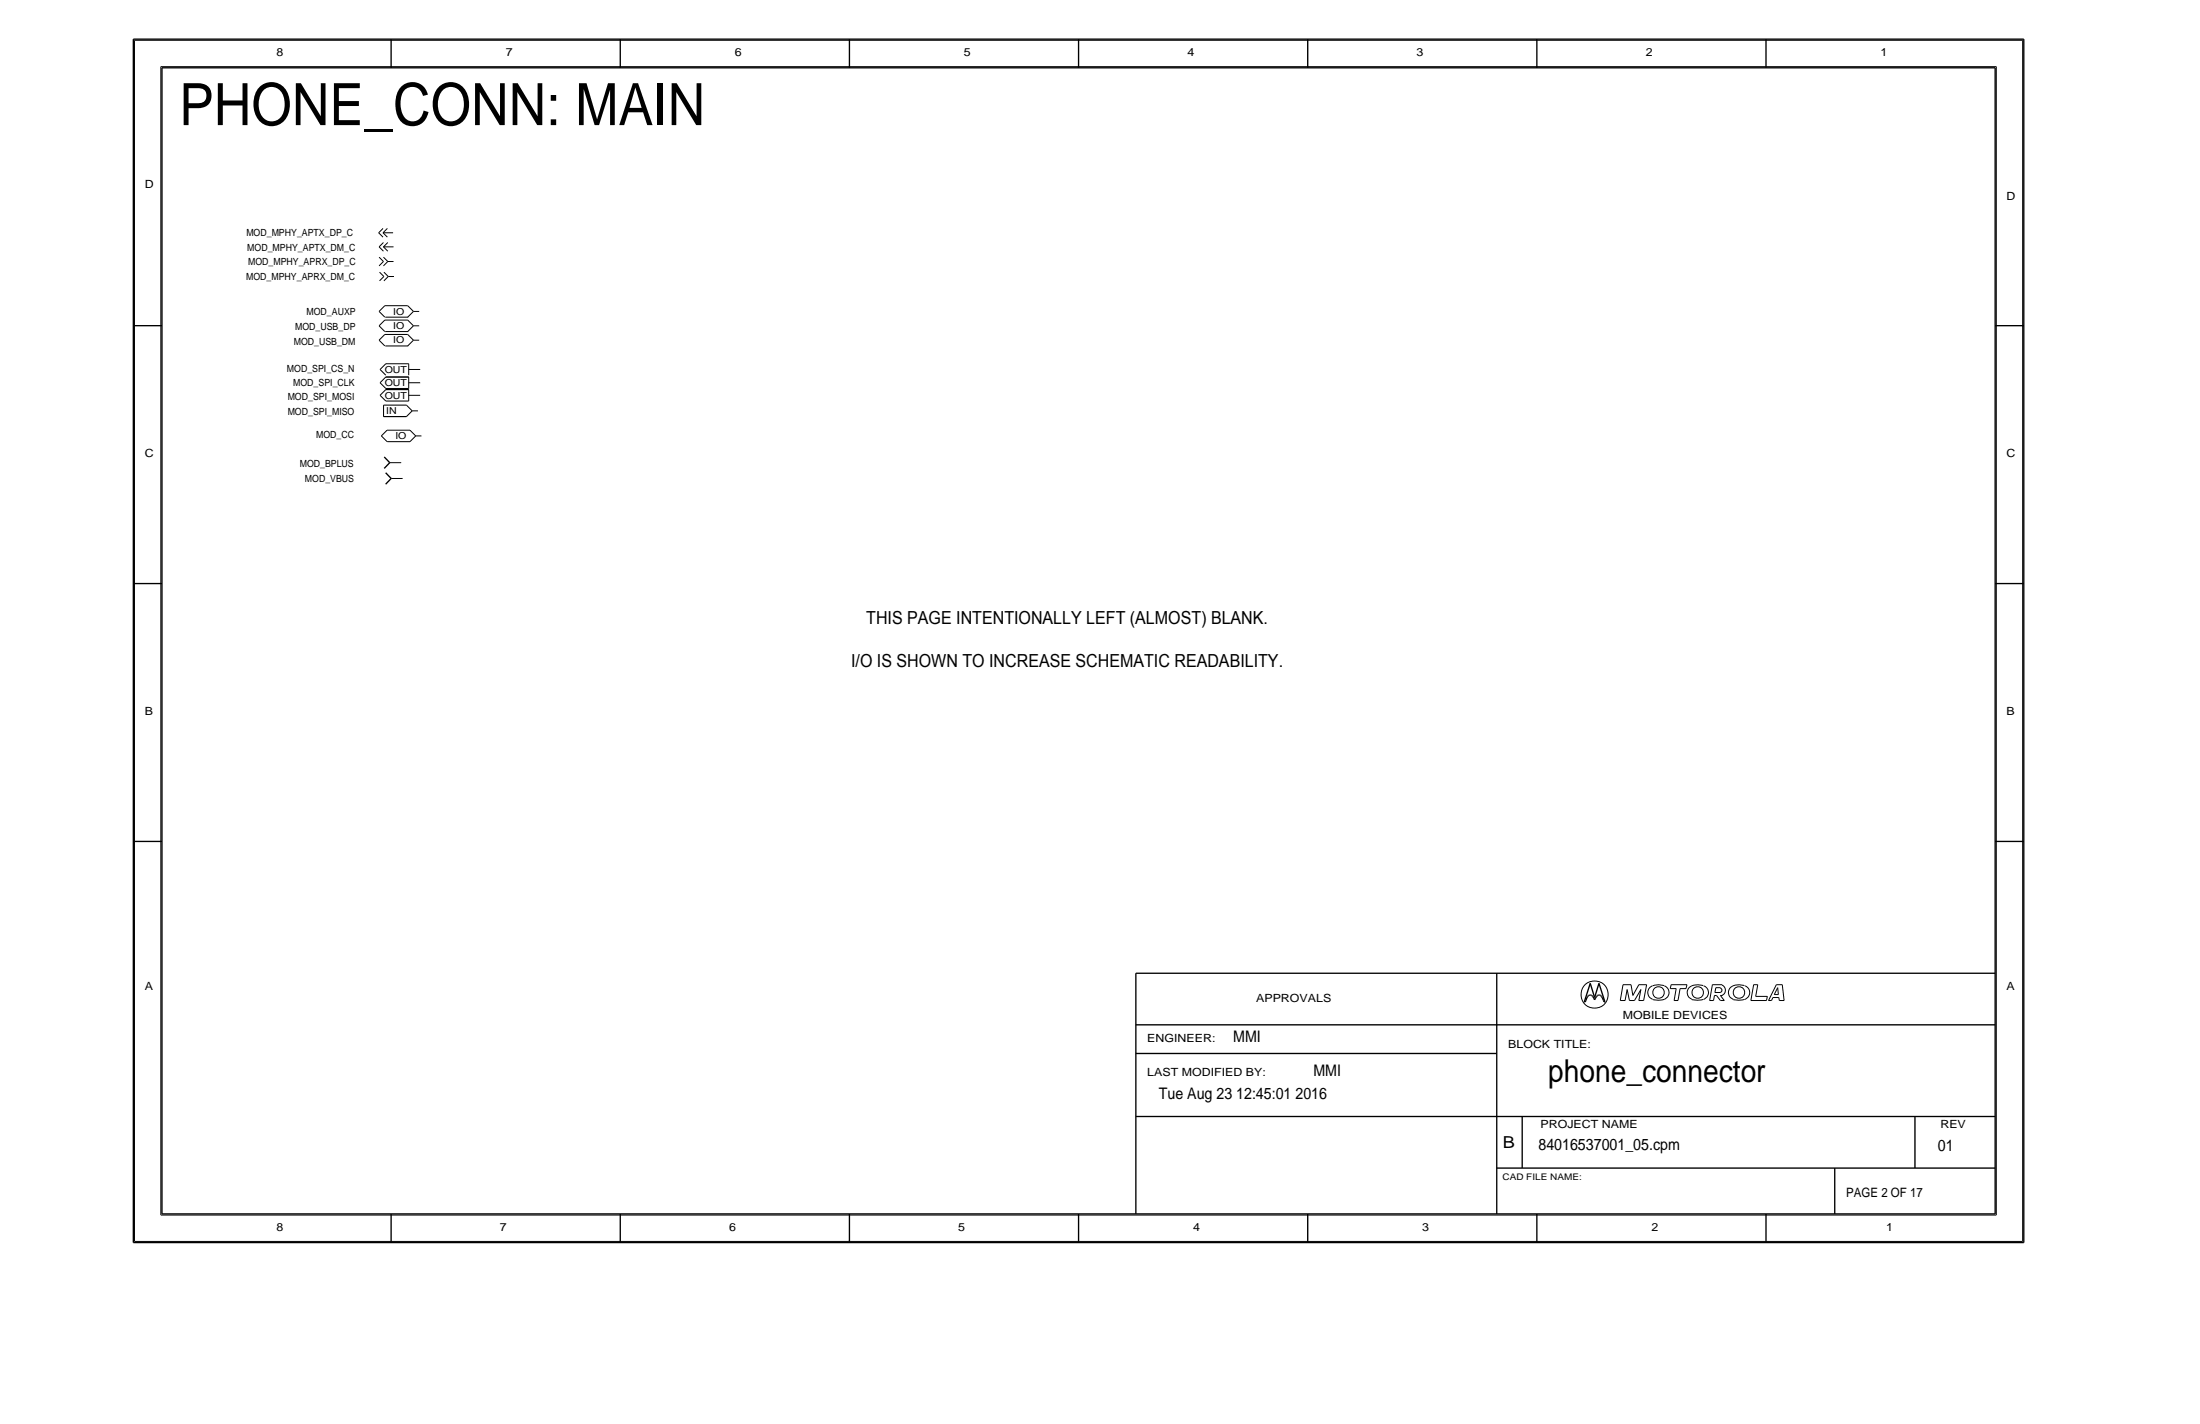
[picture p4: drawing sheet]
<svg xmlns="http://www.w3.org/2000/svg" width="432mm" height="279mm" viewBox="0 0 432 279" stroke-linecap="round" stroke-linejoin="round" font-family="sans-serif">
<g fill="none" stroke="#000" stroke-width=".27">
<path d="M26.2 7.7h371zM26.2 7.7v236.1zM31.8 13.3v224.9zM31.8 13.3h359.8zM76.8 7.7v5.6zM121.7 7.7v5.6zM166.7 7.7v5.6zM211.7 7.7v5.6zM256.7 7.7v5.6zM301.6 7.7v5.6zM346.6 7.7v5.6zM391.6 13.3v224.9z"/>
<path d="M397.2 7.7v236.1zM26.2 63.9h5.6zM391.6 63.9h5.6zM75.4 89.7l1.1 1.1zM75.7 92.8l1.1 1.1zM76.5 90.8l-1.1 1.1zM76.8 93.9l-1.1 1.1zM26.2 114.5h5.6zM391.6 114.5h5.6zM26.2 165.1h5.6zM391.6 165.1h5.6zM222.9 191v47.2z"/>
<path d="M222.9 191h168.7zM293.8 191v47.2zM311 196.6h.1zM311.3 196.3l-.2 .3zM311.4 195.8l-.1 .5zM311.6 195.5l.2-.2zM311.6 195.5l-.2 .3zM311.8 195.3l.2-.1zM312 195.2h.2zM312.1 192.9l.9 2.8zM312.1 192.9l-1.1 3.7zM312.2 195.2l.2 .1z"/>
<path d="M312.4 195.3l.2 .2zM312.6 195.5l.2 .3zM312.8 195.8l.2 .4zM313.2 195.8l-.2 .4zM313.4 195.5l.2-.2zM313.4 195.5l-.2 .3zM313.6 195.3l.1-.1zM313.7 195.2h.3zM313.8 192.9l-.8 2.8zM313.8 192.9l1.2 3.7zM314 195.2l.1 .1zM314.1 195.3l.2 .2z"/>
<path d="M314.3 195.5l.2 .3zM314.5 195.8l.2 .5zM314.7 196.3l.1 .3zM314.8 196.6h.2zM222.9 201.1h168.7zM222.9 219.1h168.7zM222.9 206.7h70.9zM298.8 219.1v10.1zM375.9 219.1v10.1zM31.8 238.2h359.8zM76.8 238.2v5.6zM121.7 238.2v5.6z"/>
<path d="M166.7 238.2v5.6zM211.7 238.2v5.6zM256.7 238.2v5.6zM293.8 229.2h97.8zM301.6 238.2v5.6zM346.6 238.2v5.6zM360.1 229.2v9zM26.2 243.8h371z"/>
</g>
<g fill="none" stroke="#000" stroke-width=".2">
<path d="M26.4 7.9h370.6zM26.4 7.9v235.7zM31.6 13.1v225.3zM31.6 13.1h360.2zM391.8 13.1v225.3zM397 7.9v235.7zM74.3 45.7l.9-.9zM74.3 45.7l.9 .8zM74.4 48.4l.9-.8zM74.4 48.4l.9 .9zM74.4 50.5l.9 .8zM74.5 53.4l.8 .9z"/>
<path d="M75.2 45.7h2zM75.2 45.7l.8-.9zM75.2 45.7l.8 .8zM75.3 48.4h1.9zM75.3 48.4l.8-.8zM75.3 48.4l.8 .9zM75.3 51.3l-.9 .9zM75.3 50.5l.8 .8zM75.3 54.3l-.8 .8zM75.3 53.4l.9 .9zM75.5 60h4.5zM75.5 60l-1.1 1.1z"/>
<path d="M76.1 51.3l-.8 .9zM76.1 51.3h1.1zM76.2 54.3l-.9 .8zM76.2 54.3h1.1zM80 60l1.1 1.1zM74.4 61.1l1.1 1.1zM74.4 63.9l1.1 1.2zM74.4 66.7l1.1 1.2zM74.6 75.1l1.1 1.1zM74.6 72.5l1.1 1.1zM74.6 77.6l1.1 1.1zM75.3 79.5h4.5z"/>
<path d="M75.3 79.5v2.2zM75.5 62.8h4.5zM75.5 65.6h4.5zM75.5 62.8l-1.1 1.1zM75.5 65.6l-1.1 1.1zM75.6 62.2h4.5zM75.6 65.1h4.5zM75.6 67.9h4.5zM75.7 74l-1.1 1.1zM75.7 71.4l-1.1 1.1zM75.7 76.4l-1.1 1.2zM75.7 74h4.5z"/>
<path d="M75.7 76.2h4.5zM75.7 71.4h4.5zM75.7 76.4h4.5zM75.7 78.7h4.5zM79.8 79.5l1.1 1.1zM80 62.8l1.1 1.1zM80 65.6l1.1 1.1zM80.2 75.1h2.3zM80.2 74v2.2zM80.2 72.5h2.3zM80.2 71.4v2.2zM80.2 77.6h2.3z"/>
<path d="M80.2 76.4v2.3zM81.1 61.1h1.2zM81.1 61.1l-1.1 1.1zM81.1 63.9h1.2zM81.1 63.9l-1.1 1.2zM81.1 66.7h1.2zM81.1 66.7l-1.1 1.2zM74.9 85.5l1.1 1.2zM75.3 81.7h4.5zM76 84.4l-1.1 1.1zM76 86.7h4.5zM76 84.4h4.5z"/>
<path d="M76.5 90.8h2.2zM76.8 93.9h2.2zM80.5 84.4l1.1 1.1zM80.9 80.6l-1.1 1.1zM80.9 80.6h1.1zM81.6 85.5h1.1zM81.6 85.5l-1.1 1.2zM318 196.3h1zM318.6 193.2h1.5zM318.6 193.2l-.6 3.1zM319.4 194.2l-.4 2.1zM319.4 194.2l.4 2.1z"/>
<path d="M319.8 196.3h1zM320.1 193.2l.4 2.1zM321.7 193.2h1.5zM321.7 193.2l-1.2 2.1zM321.7 196.3h.9zM322.1 194.2l-.4 2.1zM322.1 194.2l-1.3 2.1zM323.2 193.2l-.6 3.1zM324.3 193.4a1.42 1.42 0 0 0-.9 1.4 1.42 1.42 0 0 0 1 1.3M326.6 193.4l-.1-.1a3.5 3.5 0 0 0-2.1 .1M326.7 193.4a1.44 1.44 0 0 1 .9 1.7 1.44 1.44 0 0 1-1.6 1.1l-1.6-.1M327.8 194h1.2z"/>
<path d="M328 193.2h3.1zM328 193.2l-.2 .8zM328.6 196.3h.7zM329 194l-.4 2.3zM329.8 194l-.5 2.3zM329.8 194h1.1zM331.1 193.2l-.2 .8zM334.3 193.4a2.65 2.65 0 0 0-3 .7 1.44 1.44 0 0 0 .8 2M334.3 196.1l-1.2 .1-1-.1M334.4 193.4a1.4 1.4 0 0 1 .9 1.4 1.4 1.4 0 0 1-.9 1.3M335.6 196.3h.7zM336.1 193.2h1.9z"/>
<path d="M336.1 193.2l-.5 3.1zM336.5 195.3l-.2 1zM336.5 195.3h.4zM336.6 194.7h1.1zM336.8 193.8h.9zM336.8 193.8l-.2 .9zM336.9 195.3l.8 1zM337.6 193.9a.44 .44 0 0 1 .4 .4 .44 .44 0 0 1-.4 .4M337.7 195.3l.7 1zM337.7 195.3h.3zM337.7 196.3h.7zM338 193.3a1.1 1.1 0 0 1 .7 1 1.1 1.1 0 0 1-.7 1"/>
<path d="M342.4 193.4a2.65 2.65 0 0 0-3 .7 1.44 1.44 0 0 0 .8 2M342.4 196.1l-1.2 .1-1-.1M342.5 193.4a1.4 1.4 0 0 1 .9 1.4 1.4 1.4 0 0 1-.9 1.3M343.7 196.3h3zM344.2 193.2h.8zM344.2 193.2l-.5 3.1zM344.6 195.5h2.3zM345 193.2l-.4 2.3zM346.9 195.5l-.2 .8zM347.1 196.3h.6zM348 195.7h1.1zM348 195.7l-.3 .6z"/>
<path d="M348.2 195.1h.8zM348.6 193.2h1.2zM348.6 193.2l-1.5 3.1zM348.9 193.8l-.7 1.3zM348.9 193.8l.1 1.3zM349.1 195.7l.1 .6zM349.2 196.3h1zM349.8 193.2l.4 3.1zM31.6 238.4h360.2zM26.4 243.6h370.6z"/>
<circle cx="313" cy="195.2" r="2.68"/>
<circle cx="325.5" cy="194.7" r="1.13"/>
<circle cx="333.2" cy="194.7" r="1.13"/>
<circle cx="341.3" cy="194.7" r="1.13"/>
</g>
<text font-size="11.4" x="35.2" y="24.5">PHONE_CONN: MAIN</text>
<text font-size="6.2" x="303.9" y="212.3">phone_connector</text>
<g font-size="3.5">
<text x="170" y="122.4">THIS PAGE INTENTIONALLY LEFT (ALMOST) BLANK.</text>
<text x="167.1" y="130.8">I/O IS SHOWN TO INCREASE SCHEMATIC READABILITY.</text>
</g>
<text font-size="3.2" x="295" y="225.2">B</text>
<g font-size="3.1">
<text x="242.1" y="204.5">MMI</text>
<text x="227.4" y="215.7">Tue Aug 23 12:45:01 2016</text>
<text x="257.8" y="211.2">MMI</text>
<text x="302" y="225.7">84016537001_05.cpm</text>
<text x="380.4" y="225.8">01</text>
</g>
<text font-size="2.5" x="362.4" y="234.8">PAGE 2 OF 17</text>
<g font-size="2.2">
<text x="54.3" y="11.1">8</text>
<text x="99.3" y="11.1">7</text>
<text x="144.2" y="11.1">6</text>
<text x="189.2" y="11.1">5</text>
<text x="233.1" y="11.1">4</text>
<text x="278" y="11.1">3</text>
<text x="323" y="11.1">2</text>
<text x="369.1" y="11.1">1</text>
<text x="28.4" y="36.9">D</text>
<text x="393.8" y="39.2">D</text>
<text x="28.4" y="89.8">C</text>
<text x="393.8" y="89.8">C</text>
<text x="28.4" y="140.4">B</text>
<text x="393.8" y="140.4">B</text>
<text x="28.4" y="194.3">A</text>
<text x="246.5" y="196.6">APPROVALS</text>
<text x="393.8" y="194.3">A</text>
<text x="318.5" y="200">MOBILE DEVICES</text>
<text x="225.2" y="204.4">ENGINEER:</text>
<text x="296" y="205.6">BLOCK TITLE:</text>
<text x="225.2" y="211.2">LAST MODIFIED BY:</text>
<text x="302.4" y="221.2">PROJECT NAME</text>
<text x="380.8" y="221.3">REV</text>
<text x="54.3" y="241.6">8</text>
<text x="98.1" y="241.6">7</text>
<text x="143.1" y="241.6">6</text>
<text x="188.1" y="241.6">5</text>
<text x="234.2" y="241.6">4</text>
<text x="279.2" y="241.6">3</text>
<text x="324.1" y="241.6">2</text>
<text x="370.2" y="241.6">1</text>
</g>
<g font-size="1.9">
<text x="48.4" y="46.4">MOD_MPHY_APTX_DP_C</text>
<text x="48.5" y="49.2">MOD_MPHY_APTX_DM_C</text>
<text x="48.7" y="52">MOD_MPHY_APRX_DP_C</text>
<text x="48.3" y="54.9">MOD_MPHY_APRX_DM_C</text>
<text x="57.9" y="64.8">MOD_USB_DP</text>
<text x="60.2" y="61.8">MOD_AUXP</text>
<text x="77.2" y="61.7">IO</text>
<text x="77.2" y="64.6">IO</text>
<text x="57.7" y="67.6">MOD_USB_DM</text>
<text x="77.2" y="67.4">IO</text>
<text x="56.3" y="72.9">MOD_SPI_CS_N</text>
<text x="57.5" y="75.7">MOD_SPI_CLK</text>
<text x="75.5" y="75.8">OUT</text>
<text x="75.5" y="73.2">OUT</text>
<text x="56.5" y="78.6">MOD_SPI_MOSI</text>
<text x="56.5" y="81.4">MOD_SPI_MISO</text>
<text x="75.5" y="78.3">OUT</text>
<text x="75.8" y="81.2">IN</text>
<text x="62" y="86">MOD_CC</text>
<text x="77.6" y="86.2">IO</text>
<text x="58.8" y="91.7">MOD_BPLUS</text>
<text x="59.8" y="94.5">MOD_VBUS</text>
</g>
<text font-size="1.8" x="294.9" y="231.4">CAD FILE NAME:</text>
</svg>
